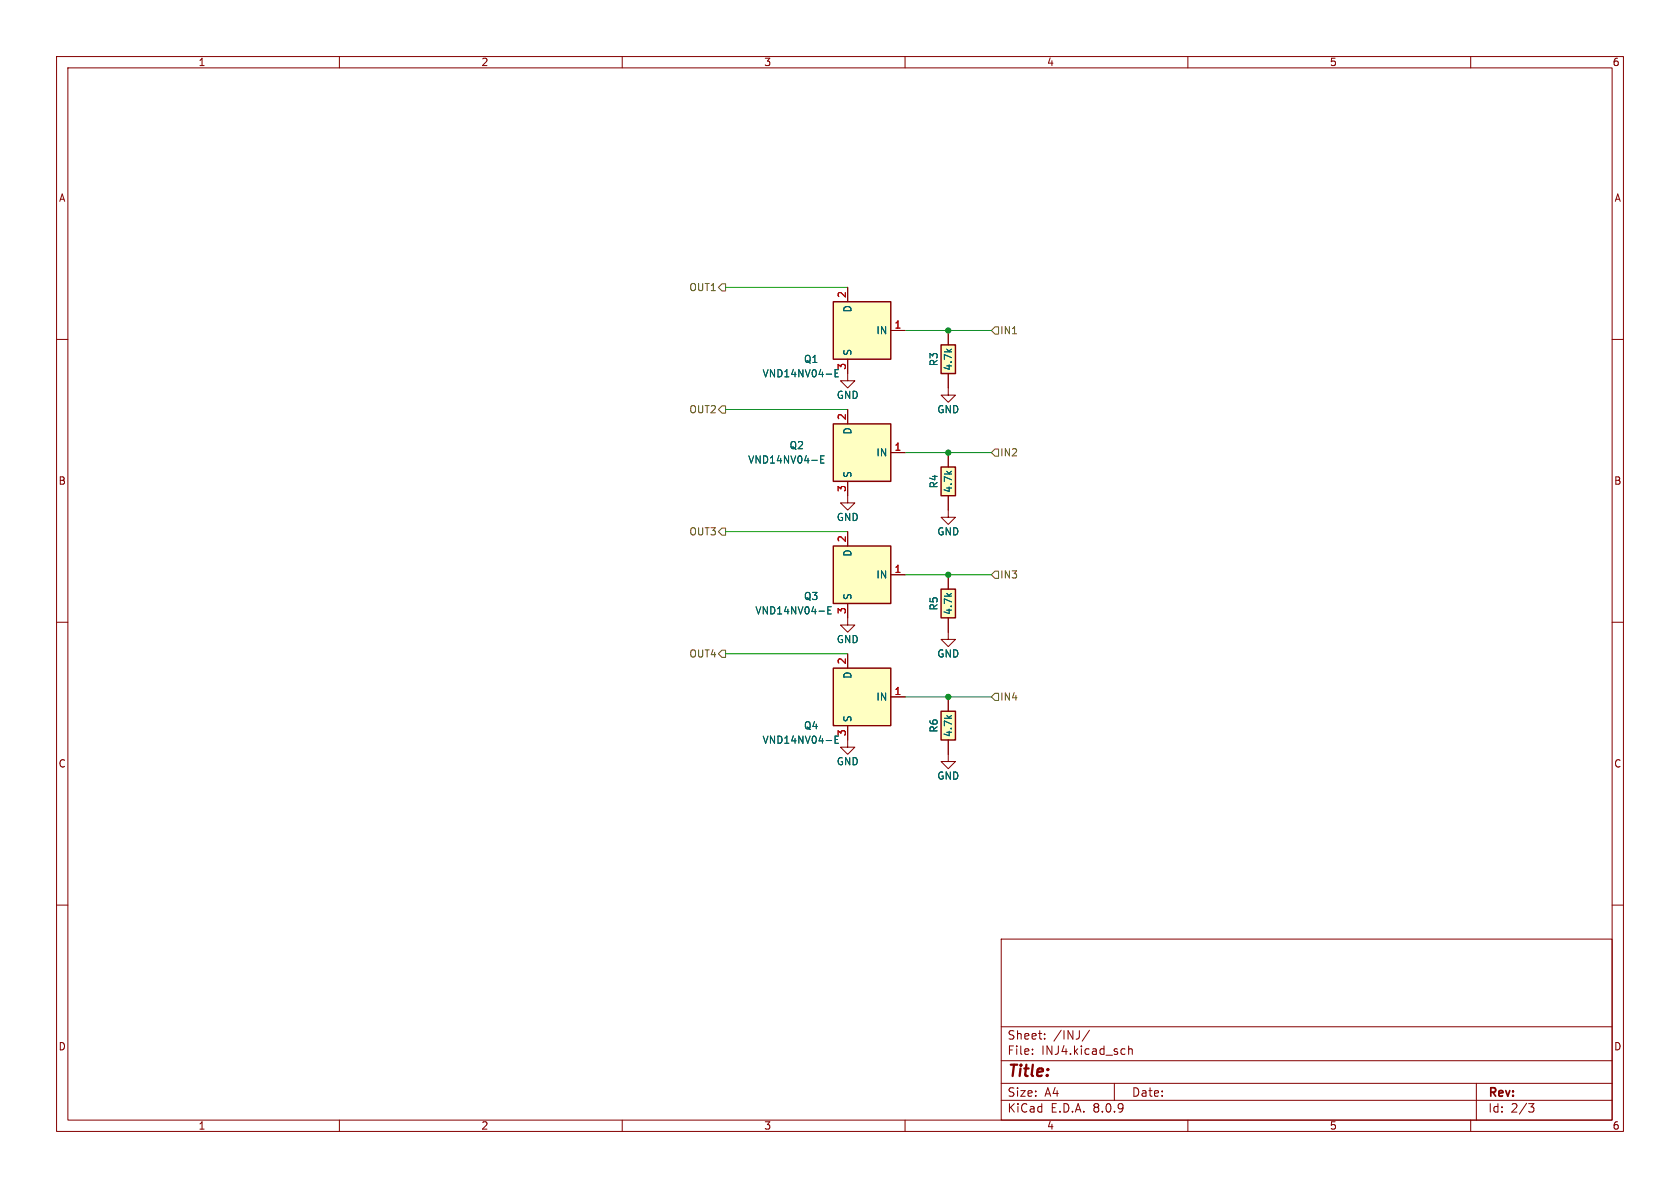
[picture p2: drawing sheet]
<svg xmlns="http://www.w3.org/2000/svg" width="297mm" height="210mm" viewBox="0 0 297 210" stroke-linecap="round" stroke-linejoin="round" font-family="sans-serif">
<g fill="none" stroke="#840000" stroke-width=".18">
<path d="M10 10h277v190h-277zM12 12h273v186h-273zM60 10v2M110 10v2M160 10v2M210 10v2M260 10v2M10 60h2M285 60h2M149.9 87.6v1.3h-1.3l1.3 1.3 1.2-1.3h-1.2M10 110h2M285 110h2"/>
<path d="M149.9 130.8v1.3h-1.3l1.3 1.3 1.2-1.3h-1.2M10 160h2M177 166h108v32h-108zM285 160h2M60 198v2M110 198v2M160 198v2M177 194.5h108M177 191.5h108M177 187.5h108M177 181.5h108M182.5 186.3v.1"/>
<path d="M182.5 185.5v.1M184.7 183.6v.1M184.7 182.8v.1M192.6 182.1l-1.3 2M197 191.5v3M198.7 185.4l.2 .1M198.9 186.3l-.2 .1M199.5 184.9v1.5M199.5 185.5l.2-.1 .4 .1 .1 .9M210 198v2M260 198v2M261 191.5v6.5"/>
<path d="M270.2 195.1h1l-.5 .6 .4 .1 .1 .5-.3 .3h-.4"/>
</g>
<path d="M147.3 96.5h10.2v10.2h-10.2z" fill="#ffffc2"/>
<path d="M147.3 96.5h10.2v10.2h-10.2z" fill="none" stroke="#840000" stroke-width=".25"/>
<path d="M149.9 94v2.5M149.9 106.7v2.5M157.5 101.6h2.5" fill="none" stroke="#840000" stroke-width=".18"/>
<path d="M146.4 107.9h.4M147 107.3h-.6v1.2h.6" fill="none" stroke="#006464" stroke-width=".18"/>
<path d="M166.4 125.7h2.5v5.1h-2.5z" fill="#ffffc2"/>
<path d="M166.4 125.7h2.5v5.1h-2.5z" fill="none" stroke="#840000" stroke-width=".25"/>
<path d="M167.6 130.8v3.8h-1.2l1.2 1.3 1.3-1.3h-1.3M167.6 123.2v2.5" fill="none" stroke="#840000" stroke-width=".18"/>
<path d="M166.4 82.6h2.5v5h-2.5z" fill="#ffffc2"/>
<path d="M166.4 82.6h2.5v5h-2.5z" fill="none" stroke="#840000" stroke-width=".25"/>
<path d="M167.6 87.6v3.8h-1.2l1.2 1.3 1.3-1.3h-1.3M167.6 80v2.6M149.9 109.2v1.3h-1.3l1.3 1.3 1.2-1.3h-1.2" fill="none" stroke="#840000" stroke-width=".18"/>
<path d="M147.3 118.1h10.2v10.2h-10.2z" fill="#ffffc2"/>
<path d="M147.3 118.1h10.2v10.2h-10.2z" fill="none" stroke="#840000" stroke-width=".25"/>
<path d="M149.9 115.6v2.5M149.9 128.3v2.5M157.5 123.2h2.5" fill="none" stroke="#840000" stroke-width=".18"/>
<path d="M147.6 130.7h.5M148.2 130.1h-.6v1.3h.6" fill="none" stroke="#006464" stroke-width=".18"/>
<path d="M166.4 61h2.5v5h-2.5z" fill="#ffffc2"/>
<path d="M166.4 61h2.5v5h-2.5z" fill="none" stroke="#840000" stroke-width=".25"/>
<path d="M167.6 58.4v2.6M167.6 66v3.9h-1.2l1.2 1.2 1.3-1.2h-1.3" fill="none" stroke="#840000" stroke-width=".18"/>
<path d="M147.3 74.9h10.2v10.2h-10.2z" fill="#ffffc2"/>
<path d="M147.3 74.9h10.2v10.2h-10.2z" fill="none" stroke="#840000" stroke-width=".25"/>
<path d="M149.9 72.4v2.5M149.9 85.1v2.5M157.5 80h2.5" fill="none" stroke="#840000" stroke-width=".18"/>
<path d="M145.1 81.2h.4M145.7 80.6h-.6v1.3h.6" fill="none" stroke="#006464" stroke-width=".18"/>
<path d="M147.3 53.3h10.2v10.2h-10.2z" fill="#ffffc2"/>
<path d="M147.3 53.3h10.2v10.2h-10.2z" fill="none" stroke="#840000" stroke-width=".25"/>
<path d="M149.9 50.8v2.5M157.5 58.4h2.5M149.9 63.5v2.5M167.6 111.8v1.2h-1.2l1.2 1.3 1.3-1.3h-1.3" fill="none" stroke="#840000" stroke-width=".18"/>
<path d="M147.6 66h.5M148.2 65.3h-.6v1.3h.6" fill="none" stroke="#006464" stroke-width=".18"/>
<path d="M166.4 104.1h2.5v5.1h-2.5z" fill="#ffffc2"/>
<path d="M166.4 104.1h2.5v5.1h-2.5z" fill="none" stroke="#840000" stroke-width=".25"/>
<g fill="none" stroke="#840000" stroke-width=".18">
<path d="M149.9 50.8v2.5M157.5 58.4h2.5M167.6 58.4v2.6M149.9 63.5v3.8h-1.3l1.3 1.3 1.2-1.3h-1.2M149.9 72.4v2.5M167.6 66v2.6M149.9 85.1v2.5M149.9 94v2.5M157.5 80h2.5M167.6 80v2.6M167.6 87.6v2.6M149.9 106.7v2.5"/>
<path d="M149.9 115.6v2.5M157.5 101.6h2.5M167.6 101.6v2.5M167.6 109.2v2.6M149.9 128.3v2.5M157.5 123.2h2.5M167.6 123.2v2.5M167.6 130.8v2.6"/>
</g>
<path d="M127.6 50.2h.7v1.2h-.7l-.6-.6zM175.3 58.4l.6-.6h.6v1.3h-.6zM127.6 71.8h.7v1.2h-.7l-.6-.6zM127.6 93.3h.7v1.3h-.7l-.6-.6zM175.3 80l.6-.6h.6v1.2h-.6zM127.6 114.9h.7v1.3h-.7l-.6-.6zM175.3 101.6l.6-.6h.6v1.2h-.6zM175.9 122.6h.6v1.2h-.6l-.6-.6z" fill="none" stroke="#725600" stroke-width=".18"/>
<path d="M128.3 50.8h21.6M160 58.4h15.3M128.3 72.4h21.6M128.3 94h21.6M160 80h15.3M128.3 115.6h21.6M160 101.6h15.3M160 123.2h15.3" fill="none" stroke="#009600" stroke-width=".18"/>
<path d="M147.6 66h.5M148.2 65.3h-.6v1.3h.6M145.1 81.2h.4M145.7 80.6h-.6v1.3h.6M146.4 107.9h.4M147 107.3h-.6v1.2h.6M147.6 130.7h.5M148.2 130.1h-.6v1.3h.6" fill="none" stroke="#006464" stroke-width=".18"/>
<g fill="#009600" stroke="#009600" stroke-width=".18">
<circle cx="167.6" cy="101.6" r=".46"/>
<circle cx="167.6" cy="58.4" r=".46"/>
<circle cx="167.6" cy="80" r=".46"/>
<circle cx="167.6" cy="123.2" r=".46"/>
</g>
<text font-size="2.8" fill="#840000" x="178" y="190.9">Title:</text>
<g font-size="2.1" fill="#840000">
<text x="178" y="184">Sheet:</text>
<text x="186.2" y="184">/INJ/</text>
<text x="178" y="186.7">File:</text>
<text x="184.1" y="186.7">INJ4.kicad_sch</text>
<text x="178" y="196.9">KiCad</text>
<text x="178" y="194.1">Size:</text>
<text x="184.7" y="194.1">A4</text>
<text x="185.7" y="196.9">E.D.A.</text>
<text x="193.3" y="196.9">8.0.9</text>
<text x="200" y="194.1">Date:</text>
<text x="263" y="194.3">Rev:</text>
<text x="263" y="196.9">Id:</text>
<text x="267.1" y="196.9">2/3</text>
</g>
<g font-size="1.8" fill="#840000">
<text x="35" y="11.9">1</text>
<text x="85" y="11.9">2</text>
<text x="135" y="11.9">3</text>
<text x="185" y="11.9">4</text>
<text x="235" y="11.9">5</text>
<text x="285" y="11.9">6</text>
<text x="10.3" y="35.9">A</text>
<text x="285.3" y="35.9">A</text>
<text x="10.3" y="85.9">B</text>
<text x="285.3" y="85.9">B</text>
<text x="10.3" y="135.9">C</text>
<text x="285.3" y="135.9">C</text>
<text x="10.3" y="185.9">D</text>
<text x="285.3" y="185.9">D</text>
<text x="35" y="199.9">1</text>
<text x="85" y="199.9">2</text>
<text x="135" y="199.9">3</text>
<text x="185" y="199.9">4</text>
<text x="235" y="199.9">5</text>
<text x="285" y="199.9">6</text>
</g>
<g font-size="1.8" fill="#725600">
<text x="121.8" y="51.7">OUT1</text>
<text x="176.7" y="59.3">IN1</text>
<text x="121.8" y="73.3">OUT2</text>
<text x="176.7" y="80.9">IN2</text>
<text x="121.8" y="94.8">OUT3</text>
<text x="176.7" y="102.5">IN3</text>
<text x="121.8" y="116.4">OUT4</text>
<text x="176.7" y="124.1">IN4</text>
</g>
<g font-size="1.8" fill="#a90000">
<text x="149.6" y="52.8" transform="rotate(-90 149.6 52.8)">2</text>
<text x="158" y="58.2">1</text>
<text x="149.6" y="65.5" transform="rotate(-90 149.6 65.5)">3</text>
<text x="149.6" y="74.4" transform="rotate(-90 149.6 74.4)">2</text>
<text x="158" y="79.8">1</text>
<text x="149.6" y="87.1" transform="rotate(-90 149.6 87.1)">3</text>
<text x="149.6" y="96" transform="rotate(-90 149.6 96)">2</text>
<text x="158" y="101.3">1</text>
<text x="149.6" y="108.7" transform="rotate(-90 149.6 108.7)">3</text>
<text x="149.6" y="117.5" transform="rotate(-90 149.6 117.5)">2</text>
<text x="158" y="122.9">1</text>
<text x="149.6" y="130.2" transform="rotate(-90 149.6 130.2)">3</text>
</g>
<g font-size="1.8" fill="#006464">
<text x="150.7" y="55.3" transform="rotate(-90 150.7 55.3)">D</text>
<text x="154.8" y="59.3">IN</text>
<text x="142" y="64.4">Q1</text>
<text x="150.7" y="63" transform="rotate(-90 150.7 63)">S</text>
<text x="166" y="64.8" transform="rotate(-90 166 64.8)">R3</text>
<text x="168.5" y="65.6" transform="rotate(-90 168.5 65.6)">4.7k</text>
<text x="134.7" y="66.9">VND14NV04-E</text>
<text x="147.8" y="70.7">GND</text>
<text x="150.7" y="76.9" transform="rotate(-90 150.7 76.9)">D</text>
<text x="165.6" y="73.3">GND</text>
<text x="132.2" y="82.1">VND14NV04-E</text>
<text x="139.5" y="79.6">Q2</text>
<text x="154.8" y="80.9">IN</text>
<text x="150.7" y="84.6" transform="rotate(-90 150.7 84.6)">S</text>
<text x="166" y="86.4" transform="rotate(-90 166 86.4)">R4</text>
<text x="168.5" y="87.2" transform="rotate(-90 168.5 87.2)">4.7k</text>
<text x="147.8" y="92.3">GND</text>
<text x="165.6" y="94.8">GND</text>
<text x="150.7" y="98.5" transform="rotate(-90 150.7 98.5)">D</text>
<text x="142" y="106.3">Q3</text>
<text x="150.7" y="106.2" transform="rotate(-90 150.7 106.2)">S</text>
<text x="154.8" y="102.5">IN</text>
<text x="133.4" y="108.8">VND14NV04-E</text>
<text x="147.8" y="113.9">GND</text>
<text x="166" y="108" transform="rotate(-90 166 108)">R5</text>
<text x="168.5" y="108.8" transform="rotate(-90 168.5 108.8)">4.7k</text>
<text x="165.6" y="116.4">GND</text>
<text x="150.7" y="120.1" transform="rotate(-90 150.7 120.1)">D</text>
<text x="154.8" y="124.1">IN</text>
<text x="134.7" y="131.7">VND14NV04-E</text>
<text x="142" y="129.1">Q4</text>
<text x="150.7" y="127.8" transform="rotate(-90 150.7 127.8)">S</text>
<text x="166" y="129.6" transform="rotate(-90 166 129.6)">R6</text>
<text x="168.5" y="130.4" transform="rotate(-90 168.5 130.4)">4.7k</text>
<text x="147.8" y="135.5">GND</text>
<text x="165.6" y="138">GND</text>
</g>
</svg>
